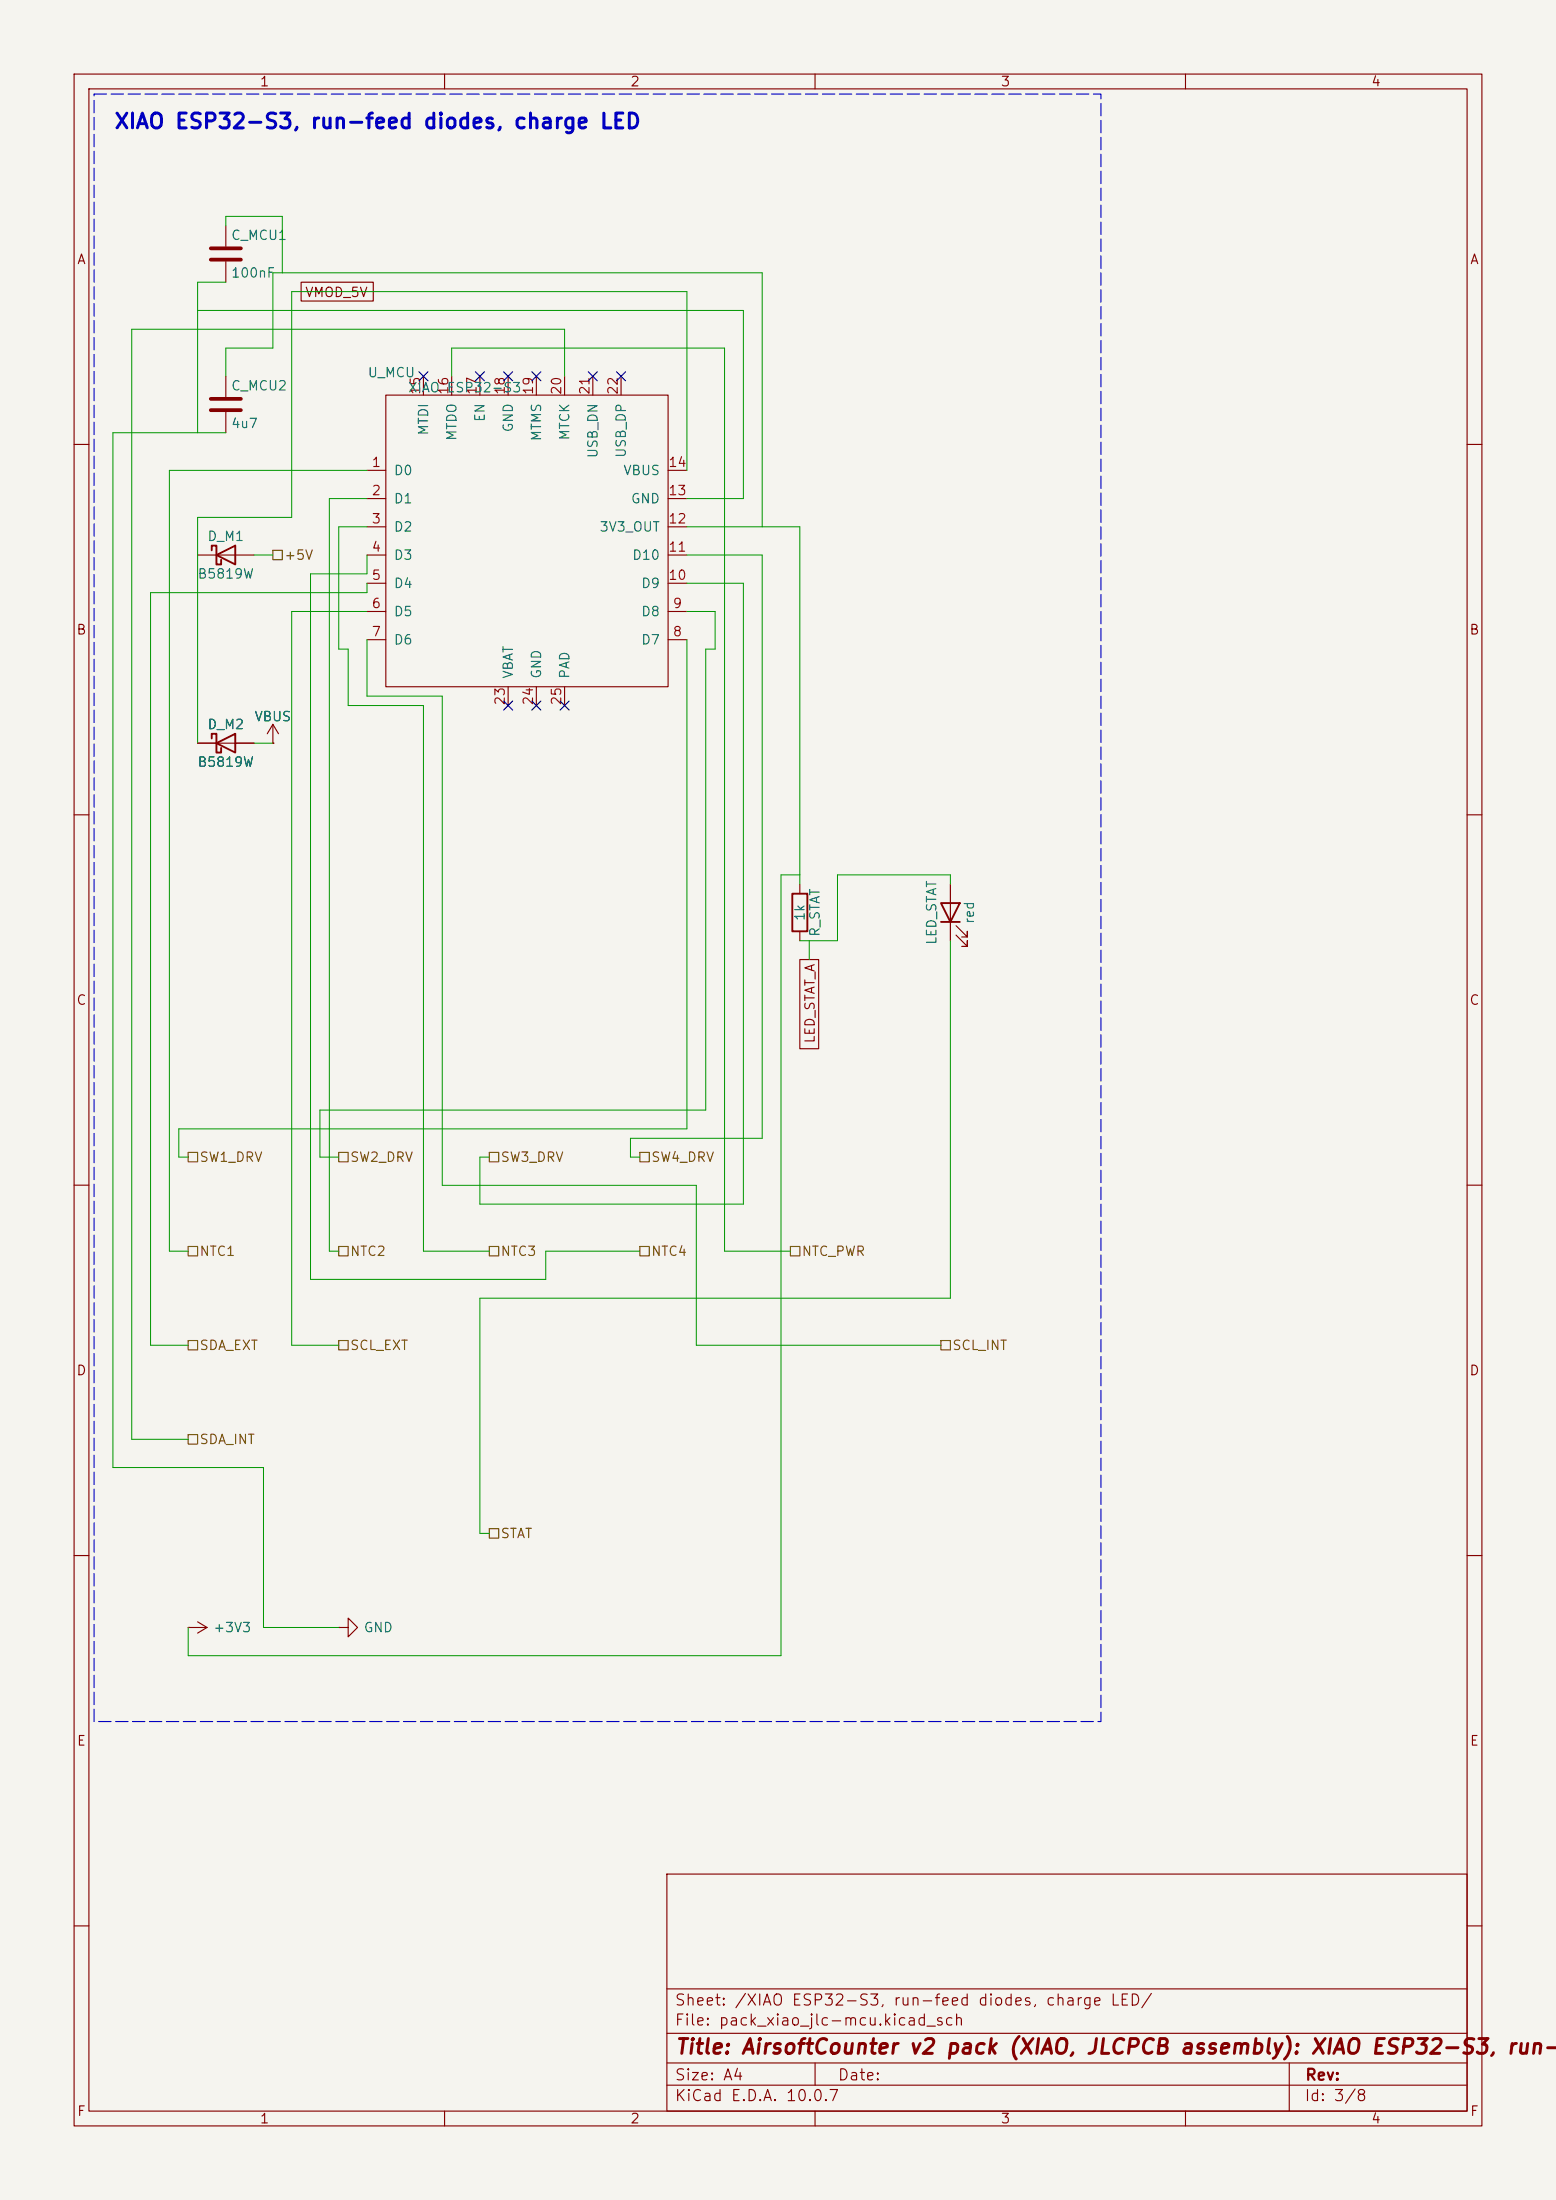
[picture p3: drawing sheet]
<svg xmlns="http://www.w3.org/2000/svg" width="210mm" height="297mm" viewBox="0 0 210 297" stroke-linecap="round" stroke-linejoin="round" font-family="sans-serif">
<path d="M0 0h210v297h-210z" fill="#f5f4ef" stroke="#f5f4ef" stroke-width=".13"/>
<g fill="none" stroke="#840000" stroke-width=".15">
<path d="M10 10h190v277h-190zM12 12h186v273h-186zM60 10v2M110 10v2M160 10v2M30.5 30.5v2.8M30.5 35.3v2.8M40.6 38.1h9.8v2.5h-9.8zM30.5 50.8v2.8M30.5 55.6v2.8M52.1 53.3h38.1v39.4h-38.1zM57.1 50.8v2.5"/>
<path d="M61 50.8v2.5M64.8 50.8v2.5M68.6 50.8v2.5M72.4 50.8v2.5M76.2 50.8v2.5M80 50.8v2.5M83.8 50.8v2.5M10 60h2M26.7 74.9h7.6M49.5 63.5h2.6M49.5 67.3h2.6M49.5 71.1h2.6"/>
<path d="M49.5 74.9h2.6M49.5 78.7h2.6M90.2 63.5h2.5M90.2 67.3h2.5M90.2 71.1h2.5M90.2 74.9h2.5M90.2 78.7h2.5M198 60h2M36.8 97.8l-.7 1.3M36.8 97.8l.8 1.3M36.8 97.8v2.5M49.5 82.6h2.6"/>
<path d="M49.5 86.4h2.6M68.6 92.7v2.6M72.4 92.7v2.6M76.2 92.7v2.6M90.2 82.6h2.5M90.2 86.4h2.5M10 110h2M26.7 100.3h7.6M36.8 100.3h.1M107.9 119.4v1.3M128.3 119.4v7.6M198 110h2"/>
<path d="M107.9 129.5h2.6v12.1h-2.6zM107.9 125.7v1.3M129 126.2l1.6 1.6v-.8v.8h-.8M129 125l1.6 1.5v-.8v.8h-.8M10 160h2M198 160h2M10 210h2M25.4 219.7h.1M25.4 219.7h2.5M26.7 218.9l1.2 .8M27.9 219.7l-1.2 .8M45.7 219.7h1.3v-1.3l1.3 1.3-1.3 1.3v-1.3"/>
<path d="M45.7 219.7h.1M198 210h2M90 253h108v32h-108zM10 260h2M90 278.5h108M90 274.5h108M90 268.5h108M110 278.5v3M174 278.5v6.5M198 260h2M60 285v2M90 281.5h108"/>
<path d="M110 285v2M160 285v2"/>
</g>
<path d="M28.6 74.3v-.6h.6v2.5h.6v-.6M29.2 74.9l2.5-1.2v2.5zM28.6 99.7v-.6h.6v2.5h.6v-.6M29.2 100.3l2.5-1.2v2.5zM106.9 120.7h2.1v5h-2.1zM127 121.9h2.5l-1.2 2.6zM127 124.5h2.5" fill="none" stroke="#840000" stroke-width=".25"/>
<path d="M28.4 33.5h4.1M28.4 35.1h4.1M28.4 53.8h4.1M28.4 55.4h4.1" fill="none" stroke="#840000" stroke-width=".51"/>
<g fill="none" stroke="#725600" stroke-width=".15">
<path d="M36.8 74.3h1.3v1.3h-1.3zM25.4 155.6h1.3v1.2h-1.3zM45.7 155.6h1.3v1.2h-1.3zM66 155.6h1.3v1.2h-1.3zM86.4 155.6h1.2v1.2h-1.2zM25.4 168.3h1.3v1.2h-1.3zM45.7 168.3h1.3v1.2h-1.3zM66 168.3h1.3v1.2h-1.3zM86.4 168.3h1.2v1.2h-1.2zM106.7 168.3h1.2v1.2h-1.2zM25.4 193.7h1.3v1.2h-1.3zM25.4 181h1.3v1.2h-1.3z"/>
<path d="M45.7 181h1.3v1.2h-1.3zM127 181h1.3v1.2h-1.3zM66 206.4h1.3v1.2h-1.3z"/>
</g>
<g fill="none" stroke="#009600" stroke-width=".13">
<path d="M30.5 38.1h-3.8v20.3M30.5 30.5v-1.3h7.6v7.6M26.7 41.9h73.6v25.4h-7.6M30.5 50.8v-3.8h6.3v-10.2h66.1v34.3M30.5 58.4h-15.3v139.7h20.4v21.6h10.1M61 50.8v-3.8h36.8v121.9h8.9M76.2 50.8v-6.3h-58.4v149.8h7.6M34.3 74.9h2.5M49.5 71.1h-3.8v16.5h1.3v7.7h10.1v73.6h8.9M49.5 74.9v2.6h-7.6v95.2h31.8v-3.8h12.7M49.5 78.7v1.3h-29.2v101.6h5.1M49.5 63.5h-26.6v105.4h2.5"/>
<path d="M49.5 67.3h-5.1v101.6h1.3M92.7 78.7h7.6v83.9h-35.5v-6.4h1.2M92.7 74.9h10.2v78.8h-17.8v2.5h1.3M92.7 63.5v-24.1h-53.3v30.5h-12.7v30.4M92.7 71.1h15.2v48.3M49.5 86.4v7.6h10.2v66h34.3v21.6h33M49.5 82.6h-10.1v99h6.3M92.7 86.4v66h-68.6v3.8h1.3M92.7 82.6h3.8v5h-1.3v62.3h-52v6.3h2.5M34.3 100.3h2.5M107.9 118.1h-2.5v105.4h-80v-3.8M128.3 119.4v-1.3h-15.3v8.9h-5.1"/>
<path d="M109.2 127v2.5M128.3 127v48.3h-63.5v31.7h1.2"/>
</g>
<g fill="none" stroke="#000084" stroke-width=".15">
<path d="M56.5 50.2l1.3 1.2M57.8 50.2l-1.3 1.2M64.2 50.2l1.2 1.2M65.4 50.2l-1.2 1.2M68 50.2l1.2 1.2M69.2 50.2l-1.2 1.2M71.8 50.2l1.2 1.2M73 50.2l-1.2 1.2M79.4 50.2l1.2 1.2M80.6 50.2l-1.2 1.2M83.2 50.2l1.2 1.2M84.4 50.2l-1.2 1.2"/>
<path d="M68 94.6l1.2 1.3M69.2 94.6l-1.2 1.3M71.8 94.6l1.2 1.3M73 94.6l-1.2 1.3M75.6 94.6l1.2 1.3M76.8 94.6l-1.2 1.3"/>
</g>
<path d="M12.7 12.7h135.9v219.7h-135.9z" fill="none" stroke="#0000c2" stroke-width=".15" stroke-dasharray="1.7 .6"/>
<text font-size="2" fill="#0000c2" x="15.3" y="17.9">XIAO ESP32-S3, run-feed diodes, charge LED</text>
<text font-size="2" fill="#840000" x="91" y="277.8">Title: AirsoftCounter v2 pack (XIAO, JLCPCB assembly): XIAO ESP32-S3, run-f</text>
<g font-size="1.5" fill="#840000">
<text x="91" y="273.8">File: pack_xiao_jlc-mcu.kicad_sch</text>
<text x="91" y="271.1">Sheet: /XIAO ESP32-S3, run-feed diodes, charge LED/</text>
<text x="91" y="281.2">Size: A4</text>
<text x="113" y="281.2">Date:</text>
<text x="176.1" y="281.2">Rev:</text>
<text x="91" y="284">KiCad E.D.A. 10.0.7</text>
<text x="176" y="284">Id: 3/8</text>
</g>
<g font-size="1.3" fill="#840000">
<text x="35" y="12">1</text>
<text x="85" y="12">2</text>
<text x="135" y="12">3</text>
<text x="185" y="12">4</text>
<text x="10.3" y="36">A</text>
<text x="198.3" y="36">A</text>
<text x="41.1" y="40.4">VMOD_5V</text>
<text x="10.2" y="86">B</text>
<text x="198.2" y="86">B</text>
<text x="10.2" y="136">C</text>
<text x="198.2" y="136">C</text>
<text x="110.3" y="140.9" transform="rotate(-90 110.3 140.9)">LED_STAT_A</text>
<text x="10.2" y="186">D</text>
<text x="198.2" y="186">D</text>
<text x="10.3" y="236">E</text>
<text x="198.3" y="236">E</text>
<text x="10.3" y="286">F</text>
<text x="35" y="287">1</text>
<text x="85" y="287">2</text>
<text x="135" y="287">3</text>
<text x="185" y="287">4</text>
<text x="198.3" y="286">F</text>
</g>
<g font-size="1.3" fill="#006464">
<text x="31.1" y="32.7">C_MCU1</text>
<text x="31.1" y="37.8">100nF</text>
<text x="31.1" y="53">C_MCU2</text>
<text x="49.5" y="51.3">U_MCU</text>
<text x="55" y="53.3">XIAO ESP32-S3</text>
<text x="31.1" y="58.1">4u7</text>
<text x="58.1" y="58.9" transform="rotate(-90 58.1 58.9)">MTDI</text>
<text x="61.9" y="59.6" transform="rotate(-90 61.9 59.6)">MTDO</text>
<text x="65.7" y="57.1" transform="rotate(-90 65.7 57.1)">EN</text>
<text x="69.5" y="58.5" transform="rotate(-90 69.5 58.5)">GND</text>
<text x="73.4" y="59.7" transform="rotate(-90 73.4 59.7)">MTMS</text>
<text x="77.2" y="59.5" transform="rotate(-90 77.2 59.5)">MTCK</text>
<text x="53.1" y="64.5">D0</text>
<text x="81" y="62" transform="rotate(-90 81 62)">USB_DN</text>
<text x="84" y="64.5">VBUS</text>
<text x="84.8" y="61.9" transform="rotate(-90 84.8 61.9)">USB_DP</text>
<text x="53.1" y="68.3">D1</text>
<text x="85.1" y="68.3">GND</text>
<text x="27.9" y="73.4">D_M1</text>
<text x="53.1" y="72.1">D2</text>
<text x="53.1" y="75.9">D3</text>
<text x="80.8" y="72.1">3V3_OUT</text>
<text x="85.2" y="75.9">D10</text>
<text x="26.6" y="78.4">B5819W</text>
<text x="53.1" y="79.7">D4</text>
<text x="53.1" y="83.5">D5</text>
<text x="86.4" y="83.5">D8</text>
<text x="86.4" y="79.7">D9</text>
<text x="53.1" y="87.3">D6</text>
<text x="86.4" y="87.3">D7</text>
<text x="69.5" y="91.7" transform="rotate(-90 69.5 91.7)">VBAT</text>
<text x="73.4" y="91.7" transform="rotate(-90 73.4 91.7)">GND</text>
<text x="77.2" y="91.7" transform="rotate(-90 77.2 91.7)">PAD</text>
<text x="27.9" y="98.8">D_M2</text>
<text x="34.3" y="97.7">VBUS</text>
<text x="26.6" y="103.8">B5819W</text>
<text x="108.9" y="124.4" transform="rotate(-90 108.9 124.4)">1k</text>
<text x="131.8" y="124.8" transform="rotate(-90 131.8 124.8)">red</text>
<text x="110.9" y="126.6" transform="rotate(-90 110.9 126.6)">R_STAT</text>
<text x="126.7" y="127.6" transform="rotate(-90 126.7 127.6)">LED_STAT</text>
<text x="28.7" y="220.7">+3V3</text>
<text x="49" y="220.7">GND</text>
</g>
<g font-size="1.3" fill="#a90000">
<text x="57" y="53.4" transform="rotate(-90 57 53.4)">15</text>
<text x="60.8" y="53.4" transform="rotate(-90 60.8 53.4)">16</text>
<text x="64.6" y="53.4" transform="rotate(-90 64.6 53.4)">17</text>
<text x="68.4" y="53.4" transform="rotate(-90 68.4 53.4)">18</text>
<text x="72.3" y="53.4" transform="rotate(-90 72.3 53.4)">19</text>
<text x="76.1" y="53.4" transform="rotate(-90 76.1 53.4)">20</text>
<text x="79.9" y="53.4" transform="rotate(-90 79.9 53.4)">21</text>
<text x="83.7" y="53.4" transform="rotate(-90 83.7 53.4)">22</text>
<text x="50.1" y="63.4">1</text>
<text x="90.1" y="63.4">14</text>
<text x="50.1" y="67.2">2</text>
<text x="50.1" y="71">3</text>
<text x="90.1" y="71">12</text>
<text x="90.1" y="67.2">13</text>
<text x="50.1" y="74.8">4</text>
<text x="90.1" y="74.8">11</text>
<text x="50.1" y="78.6">5</text>
<text x="50.1" y="82.4">6</text>
<text x="90.1" y="78.6">10</text>
<text x="90.7" y="82.4">9</text>
<text x="50.1" y="86.2">7</text>
<text x="90.7" y="86.2">8</text>
<text x="68.4" y="95.3" transform="rotate(-90 68.4 95.3)">23</text>
<text x="72.3" y="95.3" transform="rotate(-90 72.3 95.3)">24</text>
<text x="76.1" y="95.3" transform="rotate(-90 76.1 95.3)">25</text>
</g>
<g font-size="1.3" fill="#725600">
<text x="38.3" y="75.9">+5V</text>
<text x="26.8" y="157.2">SW1_DRV</text>
<text x="47.2" y="157.2">SW2_DRV</text>
<text x="67.5" y="157.2">SW3_DRV</text>
<text x="87.8" y="157.2">SW4_DRV</text>
<text x="26.8" y="169.9">NTC1</text>
<text x="47.2" y="169.9">NTC2</text>
<text x="67.5" y="169.9">NTC3</text>
<text x="87.8" y="169.9">NTC4</text>
<text x="108.1" y="169.9">NTC_PWR</text>
<text x="26.8" y="182.6">SDA_EXT</text>
<text x="47.2" y="182.6">SCL_EXT</text>
<text x="128.4" y="182.6">SCL_INT</text>
<text x="26.8" y="195.3">SDA_INT</text>
<text x="67.5" y="208">STAT</text>
</g>
</svg>
